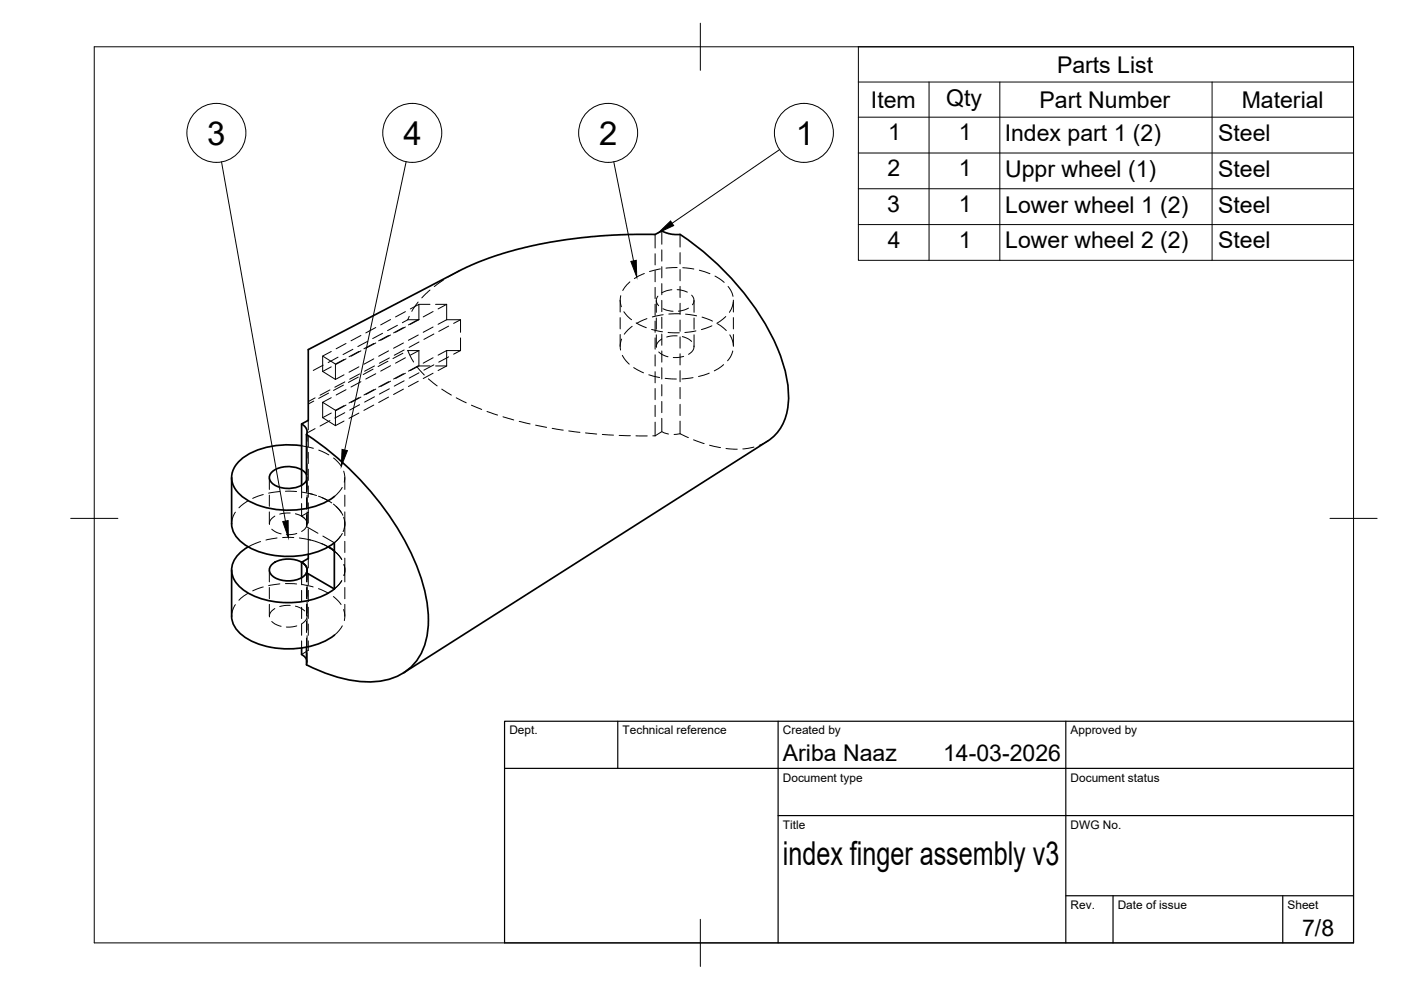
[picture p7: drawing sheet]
<svg xmlns="http://www.w3.org/2000/svg" width="297mm" height="210mm" viewBox="0 0 297 210" stroke-linecap="round" stroke-linejoin="round" font-family="sans-serif">
<!-- layer: Hidden -->
<g fill="none" stroke="#000" stroke-width=".21">
<path d="M94 59.4l-1.9 1.4M97.2 57.5l-2.2 1.2M133.5 59.8l-1.5 1.8M136.6 58l-2.1 1.1M138.9 49.7v2.9M138.9 53.8v2.4M138.9 57.4v2.3M140 57l-2.3 .6M140.3 49v2.8M140.3 53v2.4M140.3 56.6v2.3M143.6 56.7l-2.4 .1"/>
<path d="M144.2 49.7v2.7M144.2 53.6v2.4M144.2 57.1v2.4M144.8 56.8l2.3 .2M148.3 57.3l2.2 .7M151.6 58.5l1.9 1.4M65.4 79.1h.1M68.4 78.8l2.7 1.6M68.4 75.5l2.7 1.7M68.5 77.4l-2.1 1.1M70.2 74.5l-1.8 1v3.3M70.2 77.8l-1.8 1"/>
<path d="M71.7 75.7l-2.1 1.2M72.9 76.2l-1.8 1v3.2M72.9 79.5l-1.8 .9M73.4 72.8l-2.1 1.1M73.4 76.1l-2.1 1.1M74.8 74.1l-2.1 1.1M76 80l-2.1 1.1M76.1 77.8l-2.1 1.1M76.1 74.5l-2.1 1.1M76.2 79.3l-2.1 1.1M76.5 71.1l-2.1 1.2M76.5 74.4l-2.1 1.1"/>
<path d="M78 72.4l-2.1 1.1M79.1 78.3l-2.1 1.1M79.2 76.1l-2 1.1M79.2 72.8l-2 1.1M79.4 77.6l-2.1 1.1M79.7 69.4l-2.1 1.2M79.7 72.7l-2.1 1.1M79.7 79.2l-2.1 1.2M81.1 70.7l-2.1 1.1M82.3 76.6l-2.1 1.1M82.4 74.4l-2.1 1.1M82.4 71.1l-2.1 1.2"/>
<path d="M82.5 75.9l-2.1 1.1M82.8 67.7l-2.1 1.2M82.8 71l-2.1 1.2M82.8 77.5l-2.1 1.2M84.3 69l-2.1 1.1M85.4 74.9l-2.1 1.1M85.5 72.7l-2.1 1.1M85.5 69.4l-2.1 1.2M85.5 79.2l-2.1 1.2M85.7 74.2l-2.1 1.1M86 79.1l-2.1 1.2M86 66.1l-2.1 1.1"/>
<path d="M86 69.3l-2.1 1.2M86 75.9l-2.1 1.1M86.5 67.8h2.3M86.5 67.8l-1.2 .6M86.8 67.1l-.3 .7M87 65.5l1.8-1v3.3M88.4 77.7l1.6 1.8M88.6 64l-1.3 2M88.7 67.7l-2.1 1.2M88.7 71l-2.1 1.2M88.7 77.5l-2.1 1.2M88.8 74.3h-2.3l1.2 2.5"/>
<path d="M88.8 77.6h2.4M88.8 77.6l-1.8 1M88.8 67.8l-1.8 1M88.8 74.3v3.3M88.8 74.3l-1.8 1M88.8 64.5h2.4M88.8 72.5l-2.1 1.2M88.8 79.1l-2.1 1.1M91.2 61.5l-1.8 1.7M91.8 79.1l-2.1 1.2M91.8 66.1l-2.1 1.1M91.8 69.3l-2.1 1.2"/>
<path d="M91.8 75.9l-2.1 1.1M92 70.8l-2.1 1.2M92 77.4l-2.1 1.1M92.4 77.6h2.3M92.4 64.5h2.3M94.7 67.8h2.9v2.7M94.7 77.6l-1.8 1M94.7 64.5v3.3M94.7 74.3v3.3M94.7 67.8l-1.8 1M94.7 64.5l-1.8 1M94.7 74.3l-1.8 1"/>
<path d="M95.1 69.1l-2.1 1.2M95.1 75.7l-2.1 1.1M97.6 71.6v2.7h-2.9M97.6 67.8l-1.4 .8M97.6 74.3l-1.4 .8M131.5 63.6v2.6M131.5 67.3v2.4M131.5 70.9v2.5M131.6 62.7l-.1 1 .2 1.3M131.8 71.9l-.3 1.3 .1 1M132 75.3l.4 .8 1 1.1M132.3 66.1l.7 .9 .9 .8"/>
<path d="M134 69.2l-1.6 1.7M134.4 77.9l2 1.2M134.9 68.5l2.1 1M137.2 67.6l-2.2 1M137.6 79.5l2.2 .5M138.2 69.8l2.3 .6M138.9 60.9v2.4M138.9 64.5v2.4M138.9 68.1v2.4M138.9 71.6v2.4M138.9 75.2v2.4M138.9 78.8v2.4"/>
<path d="M139.1 63.7v2.5M139.1 67.4v2.4M139.1 71v2.5M139.5 62.8a1.45 1.45 0 0 0 .1 2M139.7 74.6l.6 .5 1.3 .5M140.3 71.9l-.9 .8-.3 1M140.3 60.1v2.4M140.3 63.7v2.4M140.3 67.3v2.4M140.3 70.8v2.4M140.3 74.4v2.4M140.3 78v2.4"/>
<path d="M140.5 65.5l.7 .2 1.5 .3M140.6 66.7l-2.3 .5M141.6 70.5l2.4 .1M142.5 61.4l-1.3 .3-.9 .4M143.6 71.2h-1.3l-.9 .3M143.6 61.4l.9 .1 1.2 .4M144.2 66.5l-2.4 .1M144.2 60.7v2.4M144.2 64.3v2.4M144.2 67.9v2.3M144.2 71.4v2.4M144.2 75v2.4"/>
<path d="M144.2 78.6v2.4M144.7 71.4l1.3 .5 .6 .5M144.9 75.6l-.9 .2h-1.3M145.4 66.6l2.3 .4M146 65.3l-.9 .4-1.3 .3M146.6 62.6a1.48 1.48 0 0 1 .2 2M147.1 73.4a1.89 1.89 0 0 1-1.1 1.7M147.2 63.7v2.5M147.2 67.4v2.4M147.2 71v2.5M147.6 70.2l-2.4 .3M148.8 67.2l2.3 .9"/>
<path d="M150.4 79.1l-2.3 .7M150.9 69.1l-2.2 .8M152.1 68.6l1.9 1.5M153.4 77.3l-2 1.3M153.9 67.1l-1.9 1.5M154.4 60.7l.5 .9 .5 1.2M154.7 71l.6 1.2 .2 1M155.4 74.4l-.5 1.3-.6 .8M155.5 64l-.2 1-.7 1.2M155.5 63.6v2.6M155.5 67.3v2.4M155.5 70.9v2.5"/>
<path d="M63.9 94.5l2.5 .6M65.1 91.6v2M65.1 94.8v2.3M65.1 98.3v2.4M65.4 89.1v2M65.4 92.3v2.4M65.4 95.9v2.4M65.4 99.5v2.3M66.5 85l-1.1 .7M66.8 84.4l-1.4 .7M66.8 90.9l-1.4 .8M67.6 95.4l2.1 1"/>
<path d="M68.4 88.6l2.7 1.6M69.7 83.3l-2.1 1.2M70 82.7l-2.1 1.1M70 89.2l-2.1 1.1M70.2 87.6l-1.8 1M70.2 84.3l-1.8 1M70.7 97.1l1.6 1.7M71.1 87l-2.7-1.7v3.3M71.1 87v3.2M72.8 81.7l-2.1 1.1M72.9 99.9a3.8 3.8 0 0 1 .1 2.3M72.9 89.3l-1.8 .9"/>
<path d="M72.9 86l-1.8 1M73.1 81l-2.1 1.1M73.1 87.5l-2.1 1.1M73.4 85.9l-2.1 1.1M73.4 82.6l-2.1 1.1M76.1 87.6l-2.1 1.1M76.1 84.3l-2.1 1.1M76.2 85.8l-2.1 1.1M76.5 84.2l-2.1 1.1M76.5 80.9l-2.1 1.2M79.2 85.9l-2 1.1M79.2 82.6l-2 1.1"/>
<path d="M79.4 84.1l-2.1 1.2M79.7 82.5l-2.1 1.1M82.4 84.2l-2.1 1.1M82.4 80.9l-2.1 1.2M82.5 82.4l-2.1 1.2M82.8 80.8l-2.1 1.2M85.5 82.5l-2.1 1.1M85.7 80.7l-2.1 1.2M88.7 80.8l-2.1 1.2M90.8 80.3l1.9 1.5M93.7 82.5l2 1.3M96.7 84.3l2.1 1.1"/>
<path d="M99.9 85.9l2.2 .9M103.3 87.2l2.2 .8M106.6 88.4l2.3 .6M110.1 89.3l2.3 .6M113.6 90.1l2.3 .5M117.1 90.8l2.3 .4M120.6 91.4l2.4 .3M124.1 91.8l2.4 .2M127.7 92.1l2.4 .2M131.3 92.3l2.3 .1M134.8 92.4h2.4M138.4 92.4h.5"/>
<path d="M138.9 82.4v2.3M138.9 85.9v2.4M138.9 89.5v2.9M140.3 81.5v2.4M140.3 85.1v2.4M140.3 88.7v2.8M141 80.2l2.4 .2M141.7 92l-1.4-.5-1.4 .9M144.2 92l-1.3 .1M144.2 92l1.7 .8M144.2 82.1v2.4M144.2 85.7v2.4"/>
<path d="M144.2 89.3v2.7M146.9 80.1l-2.3 .2M147 93.3l2.3 .8M150.4 94.4l2.4 .5M153.9 95.1l2.4 .1M159.9 94.8l-2.4 .4M162.7 93.5l-1.7 .9M49.9 108.6l-.6 1.3-.2 1.2M52.5 106.2l-1.8 1.5M55.2 114.8l-2.6 1.2M55.8 104.9l-2.2 .8M57.1 101.3v2.5"/>
<path d="M57.1 105v2.4M57.1 108.5v2.6M57.6 112.2l1.1 .7 .9 .3M58.3 109.4l-.7 .6a1.44 1.44 0 0 0-.5 1.2M58.7 114.1l-2.3 .4M59.3 104.2l-2.3 .4M59.9 114h2.4M60.5 104.2h2.4M61.5 108.8l-2.2 .2M62.6 108.9l1.3 .5 .7 .5M62.9 113.1l-2.2 .3M63.5 114.1l2.3 .4"/>
<path d="M63.9 109.4a1.75 1.75 0 0 1 1.1 2.3M63.9 109.4l1.5-.8v2.3M63.9 102.9v2.7M63.9 106.8v2.6M64.1 104.3l2.3 .6M65 100.7l.1 .6-.1 3.1M65 105.6v2.3M65 109.1v2.6M65 111.7l2.4 1.4M65.1 110.9l-.2 1-1 .8M65.1 101.3v3M65.1 105v2.9"/>
<path d="M65.1 108.5v2.6M65.4 114.4l2.7 .8 1.5 .8-1.5-.8M65.4 104.6l1.7 .5M65.4 103v2.4M65.4 106.6v2M65.4 112.1v5.4M65.4 118.4v2M67.5 105.2l2.2 1M68.2 105.5l2.1 1.1M68.5 113.7l2.4 1.4M70.7 106.9l1.6 1.7M70.9 116.9l1 .9 .6 .8"/>
<path d="M71.3 107.4l1 1.1 .4 .8M72.2 113.7l-1.3 1.4M72.6 103.3l-.7 1-1 1M72.6 113.1l-.7 1-1 1M72.9 109.7l.2 1-.1 1.3M72.9 119.7l.2 1.5-.2 .8M73 110.4l.1 .9-.4 1.4M73.1 101.3v2.5M73.1 105v2.4M73.1 108.5v5.1M73.1 114.8v2.4M73.1 118.3v5.1"/>
<path d="M49.9 128.2l-.6 1.3-.2 1.2M52.5 125.8l-1.8 1.5M55.8 124.5l-2.2 .8M57.1 120.9v2.5M57.1 124.6v2.4M57.1 128.1v2.6M57.6 131.8l.7 .5 1.3 .5M58.3 129l-.7 .6a1.44 1.44 0 0 0-.5 1.2M59.3 123.8l-2.3 .4M60.5 123.7l2.4 .1M61.5 128.4h-1.2l-1 .2M62.6 128.5l1.3 .5 .7 .5"/>
<path d="M62.9 132.7l-.9 .2h-1.3M63.9 122.5v1.5M63.9 125.2v2.4M63.9 128.7v2.4M63.9 132.3v2.4M63.9 135.9v1.5M64.1 123.9l2.3 .6M65 139.8l.1 .4-.1 .8M65 121.4v2M65 124.6v2.4M65 128.1v2.4M65 131.7v2.4"/>
<path d="M65 135.3v1.9M65.1 130.5l-.2 1-1 .8M65.1 120.9v2.5M65.1 124.1v2.9M65.1 127.6v3.1M65.1 131.2v2.4M65.1 134.8v2.4M65.1 138.4v2M65.4 135.9v2l-1.5 .9M65.4 121.6v2.4M65.4 125.2v2.3M65.4 128.7v2.4"/>
<path d="M65.4 132.3v2.4M67.5 124.8l2.2 1M70.7 126.5l1.6 1.7M72.5 123.1l-.6 .8-1 1M72.6 132.7l-.7 1-1 1M72.9 129.2l.2 1.1-.1 1.3M73.1 124.6v2.4M73.1 128.1v2.6"/>
</g>
<!-- layer: Visible -->
<g fill="none" stroke="#000" stroke-width=".36">
<path d="M63.9 89.9v13M64 94.5a17.3 17.3 0 0 0-12.8 2.9 4.7 4.7 0 0 0 0 7.7 17.2 17.2 0 0 0 13.3 2.8 14 14 0 0 0 6.4-2.6M65 92.1a63.3 63.3 0 0 1 23.5 28.2 27.3 27.3 0 0 1 2 14.7 11.4 11.4 0 0 1-11.7 9.6 28.9 28.9 0 0 1-13.8-3.6v-3.8M49.1 101.3v9.7a5.9 5.9 0 0 0 3.7 5 18.7 18.7 0 0 0 17.3-.4l.8-.5M52.6 115.9a5.6 5.6 0 0 0-3.4 5.6 7.2 7.2 0 0 0 4.6 4.9 18.8 18.8 0 0 0 16.3-1l.8-.5M57.7 119.6a5.8 5.8 0 0 1 6.8 0 1.67 1.67 0 0 1-.5 2.9 6 6 0 0 1-6.3-.4 1.55 1.55 0 0 1 0-2.5zM65 101.9v-9.7l.1-.8-.4-.9-.8-.6 1.5-.8v-15l32.6-17 3.6-1.6 5-1.7 7.4-1.9 9.3-1.5 8.1-.6 7.5-.1 1.4-.7 1.8 .6 2 .1a55.7 55.7 0 0 1 21.4 25.8 21.2 21.2 0 0 1 1.3 12.3 9.4 9.4 0 0 1-4.1 5.7l-77.1 49.2M65 100.6a5.1 5.1 0 0 0-6-1.3 2.12 2.12 0 0 0-1.8 2.4 4.7 4.7 0 0 0 5 1.8 3.8 3.8 0 0 0 2.8-1.7M65.4 117.5v.9l-1.5 .8v3.3M69.6 115.9l1.3 .9M70.9 115.1v9.8l-5.9-3.5a1.75 1.75 0 0 0-1-2.2M49.1 120.9v9.7a5.9 5.9 0 0 0 3.7 5 18.7 18.7 0 0 0 17.3-.4l.8-.5"/>
<path d="M63.9 137.4v1.4l.6 .4 .5 .6"/>
</g>
<!-- layer: BORDER -->
<path d="M20 9.9h267v190h-267zM148.5 4.9v10M15 109.9h10M282 109.9h10M148.5 194.9v10" fill="none" stroke="#000" stroke-width=".21"/>
<!-- layer: TITLEBLOCK -->
<path d="M107 152.9h180v47h-180zM131 152.9v10M165 152.9v47M226 152.9v47M107 162.9h180M165 172.9h122M226 189.9h61M236 189.9v10M272 189.9v10" fill="none" stroke="#000" stroke-width=".25"/>
<!-- layer: Parts Lists -->
<path d="M182 9.9h105v45.3h-105zM182 17.4h105M197 17.4v37.8M212 17.4v37.8M257 17.4v37.8M182 24.8h105M182 32.4h105M182 40h105M182 47.6h105" fill="none" stroke="#000" stroke-width=".21"/>
<!-- layer: Balloons -->
<g fill="none" stroke="#000" stroke-width=".21">
<circle cx="45.9" cy="28.2" r="6.3"/>
<circle cx="87.4" cy="28.2" r="6.3"/>
<circle cx="128.9" cy="28.2" r="6.3"/>
<circle cx="170.4" cy="28.2" r="6.3"/>
</g>
<!-- layer: 0 -->
<path d="M133.8 55.4l1.1-.2 .1 3.5zM139.6 49.3l2.6-2.4 .6 .9zM72.5 95.3l1.2 .2-1.3 3.3zM59.9 110.6l1.2-.2v3.5z" fill="#000" stroke="#000" stroke-width=".21"/>
<path d="M47 34.3l13.5 76.2M86.1 34.3l-13 61.1M130.1 34.3l4.2 21M165.3 31.7l-22.8 15.6" fill="none" stroke="#000" stroke-width=".21"/>
<g font-size="7">
<text x="43.9" y="30.7">3</text>
<text x="85.6" y="30.7">4</text>
<text x="127.1" y="30.7">2</text>
<text x="168.8" y="30.7">1</text>
<text x="166" y="183.4">index finger assembly v3</text>
</g>
<g font-size="4.9">
<text x="224.1" y="15.4">Parts List</text>
<text x="184.7" y="22.8">Item</text>
<text x="200.6" y="22.4">Qty</text>
<text x="220.4" y="22.8">Part Number</text>
<text x="263.3" y="22.8">Material</text>
<text x="188.3" y="29.8">1</text>
<text x="203.3" y="29.8">1</text>
<text x="213" y="29.9">Index part 1 (2)</text>
<text x="258.3" y="29.9">Steel</text>
<text x="188.2" y="37.4">2</text>
<text x="203.3" y="37.4">1</text>
<text x="213.1" y="37.5">Uppr wheel (1)</text>
<text x="258.3" y="37.5">Steel</text>
<text x="188.1" y="45">3</text>
<text x="203.3" y="45">1</text>
<text x="213.1" y="45.1">Lower wheel 1 (2)</text>
<text x="258.3" y="45.1">Steel</text>
<text x="188.2" y="52.5">4</text>
<text x="203.3" y="52.5">1</text>
<text x="213.1" y="52.7">Lower wheel 2 (2)</text>
<text x="258.3" y="52.7">Steel</text>
<text x="166" y="161.4">Ariba Naaz</text>
<text x="200" y="161.4">14-03-2026</text>
<text x="276.1" y="198.6">7/8</text>
</g>
<g font-size="2.5">
<text x="108" y="155.7">Dept.</text>
<text x="132" y="155.7">Technical reference</text>
<text x="166" y="155.7">Created by</text>
<text x="227" y="155.7">Approved by</text>
<text x="166" y="165.7">Document type</text>
<text x="227" y="165.7">Document status</text>
<text x="166" y="175.7">Title</text>
<text x="227" y="175.7">DWG No.</text>
<text x="227" y="192.7">Rev.</text>
<text x="237" y="192.7">Date of issue</text>
<text x="273" y="192.7">Sheet</text>
</g>
</svg>
